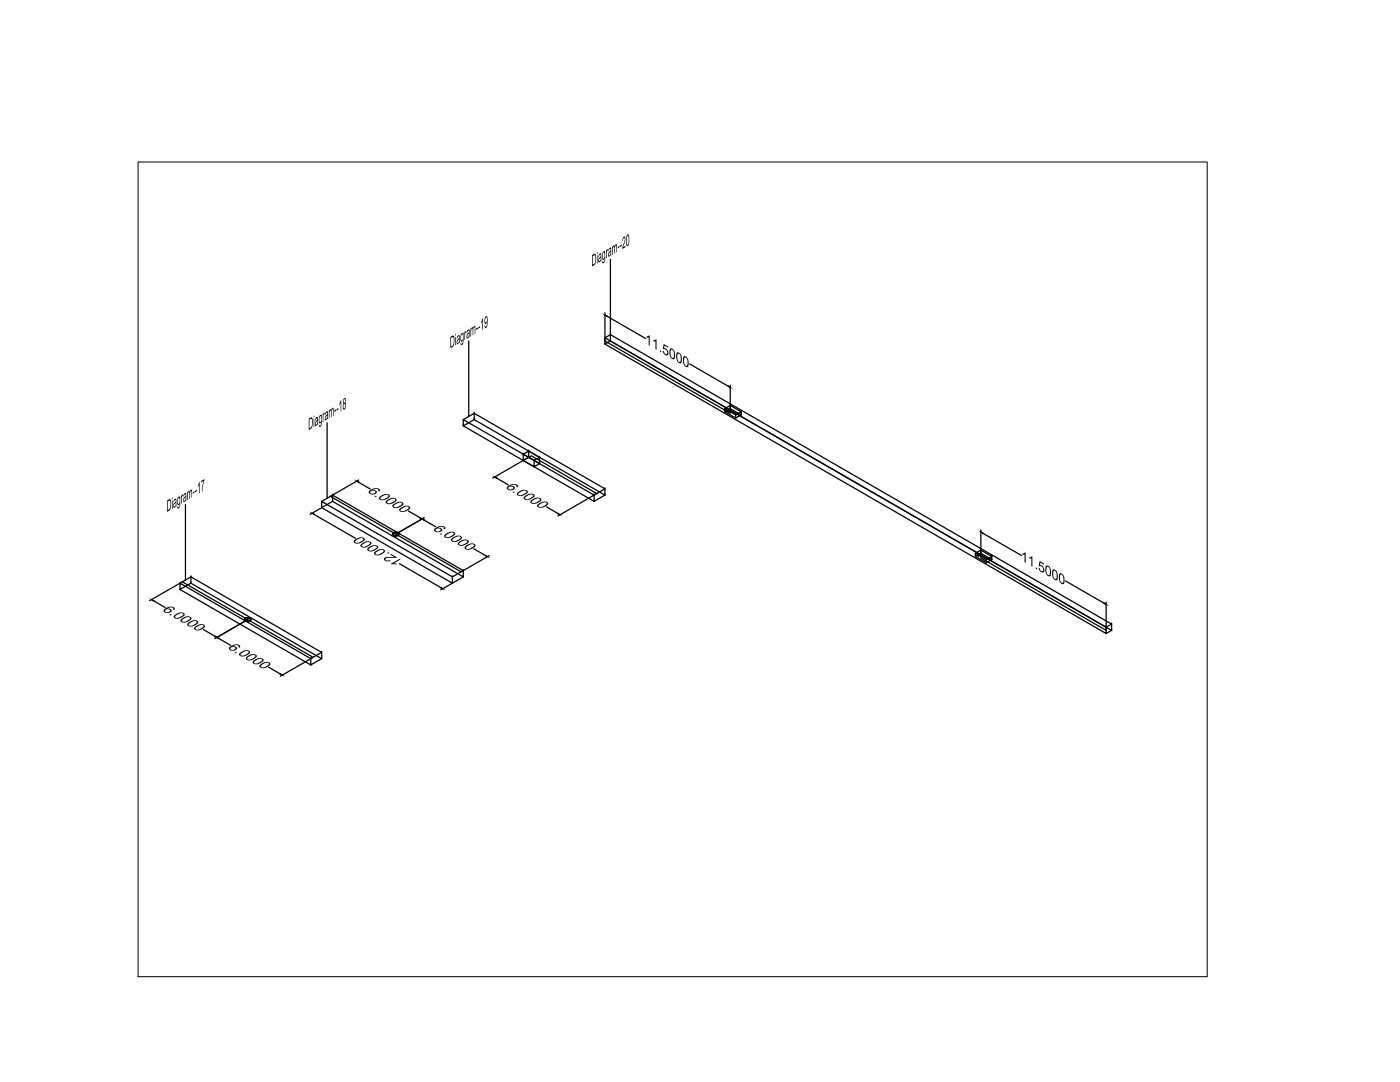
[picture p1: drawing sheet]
<svg xmlns="http://www.w3.org/2000/svg" width="279mm" height="216mm" viewBox="0 0 279 216" stroke-linecap="round" stroke-linejoin="round" font-family="sans-serif">
<!-- layer: objetc outline -->
<g fill="none" stroke="#000" stroke-width=".25">
<path d="M120.7 67.4l100.1 57.8v1.2l-100.1-57.7zM120.7 68.7h.1M121.8 66.8h.1M121.8 68h.1M121.8 68l-1.1 .7M121.8 66.8l-1.1 .6M66.4 98.8h.1M66.4 98.8l-2.2 1.2M92.5 83.7l26.1 15.1v1.2l-26.1-15zM92.5 85h.1M94.6 82.5h.1M94.6 83.7h.1"/>
<path d="M94.6 83.7l-2.1 1.3M94.6 82.5l-2.1 1.2M118.6 98.8l2.1-1.3v1.3l-2.1 1.2M118.6 98.8h.1M120.7 97.5l-26.1-15v1.2l26.1 15.1M120.7 97.5h.1M120.7 98.8h.1M35.9 116.4l26.1 15v1.3l-26.1-15.1zM35.9 117.6h.1M38.1 115.1h.1M38.1 116.4h.1M38.1 116.4l-2.2 1.2"/>
<path d="M38.1 115.1l-2.2 1.3M64.2 100l26.1 15.1v1.3l-26.1-15.1zM64.2 101.3h.1M66.4 100h.1M66.4 100l-2.2 1.3M90.3 115.1l2.2-1.2v1.2l-2.2 1.3M90.3 115.1h.1M90.3 116.4h.1M92.5 113.9l-26.1-15.1v1.2l26.1 15.1M92.5 113.9h.1M92.5 115.1h.1M118.6 100h.1"/>
<path d="M62 131.4l2.2-1.2v1.2l-2.2 1.3M62 131.4h.1M62 132.7h.1M64.2 130.2l-26.1-15.1v1.3l26.1 15M64.2 130.2h.1M64.2 131.4h.1M220.8 125.2l1-.7v1.3l-1 .6M220.8 125.2h.1M220.8 126.4h.1M221.8 124.5l-100-57.7v1.2l100 57.8M221.8 124.5h.1M221.8 125.8h.1"/>
</g>
<!-- layer: dim -->
<g fill="none" stroke="#000" stroke-width=".25">
<path d="M120.7 62.4v5.5M121.1 63.1l7.7 4.4M137.6 72.6l7.7 4.5M145.7 76.8v5.5M71.6 96.2l2.3 1.4M71.6 95.8l-5.5 3.2M99.1 95.4l2.3 1.3M105.9 91l-7.6 4.4M119 98.6l-7.6 4.3M30.6 119.9l2.4 1.3M36.3 116.2l-6.5 3.7M62.7 102.6l8.2 4.8"/>
<path d="M64.1 101.4l-2.2 1.2M79.7 112.5l8.3 4.7M81.5 102l2.3 1.3M84.6 103.3l-5.5 3.2M84.6 103.8l2.3 1.3M90.2 116.4l-2.2 1.3M94.6 109.5l2.3 1.4M97.7 110.9l-5.5 3.1M109.1 101.1l2.3 1.4M195.8 105.7v5.5M196.1 106.4l7.8 4.4M212.7 115.9l7.7 4.5"/>
<path d="M40.6 125.6l2.3 1.4M43.7 127.4l2.3 1.3M49.3 123.7l-6.4 3.7M53.6 133.1l2.3 1.4M62.3 131.2l-6.4 3.7M220.8 120.2v5.4"/>
</g>
<g fill="#000" stroke="#000" stroke-width=".2">
<path d="M120.7 62.9l.4 .1v.2zM145.3 77l.4 .3-.4-.2zM71.2 96l.4 .2-.1 .1zM98.7 95.2l.5 .2h-.1zM30.2 119.6l.5 .2-.1 .1zM62.3 102.4l.4 .2-.1 .1zM83.8 103.3h.1l.3 .2zM84.2 103.5l.5 .2-.1 .1zM87.9 117.3l.1-.1 .4 .3zM96.8 110.9l.1-.1 .4 .3zM111.3 102.5l.1-.1 .4 .3zM195.8 106.2l.3 .1v.2z"/>
<path d="M42.8 127l.2-.1 .3 .3zM43.3 127.2l.4 .2h-.1zM55.9 134.5h.1l.3 .2zM220.4 120.3l.4 .3-.4-.1z"/>
</g>
<!-- layer: holes -->
<g fill="none" stroke="#000" stroke-width=".25">
<path d="M120.7 68l25 14.5M65.9 99l26.1 15.1M104.4 90.6l1.1-.6v1.3l-1.1 .6M104.4 90.6l2.2 1.3v1.2l-2.2-1.2zM104.4 90.6h.1M104.4 91.9h.1M105.5 90l2.2 1.3v1.2l-2.2-1.2M105.5 90h.1M105.5 91.3h.1M106 90.9l13.1 7.6M106.6 91.9h.1M106.6 93.1h.1"/>
<path d="M107.7 91.3h.1M107.7 92.5h.1M107.7 91.3l-1.1 .6M107.7 92.5l-1.1 .6M144.6 81.5l2.2 1.3v.6l-2.2-1.2zM144.6 82.2h.1M145.7 80.9h.1M145.7 81.5h.1M145.7 81.5l-1.1 .7M145.7 80.9l-1.1 .6M145.7 81.8l-.5 .4M146.8 82.8l1.1-.6v.6l-1.1 .6"/>
<path d="M146.8 82.8h.1M146.8 83.4h.1M147.9 82.2l-2.2-1.3v.6l2.2 1.3M147.9 82.2h.1M147.9 82.8h.1M36.4 116.1l26.1 15.1M194.7 110.4l2.1 1.3v.6l-2.1-1.3zM194.7 111h.1M195.8 109.8h.1M195.8 110.4h.1M195.8 111.3l25 14.5M195.8 110.4l-1.1 .6"/>
<path d="M195.8 109.8l-1.1 .6M195.8 110.7l-.6 .3M196.8 111.7l1.1-.7v.7l-1.1 .6M196.8 111.7h.1M196.8 112.3h.1M197.9 111l-2.1-1.2v.6l2.1 1.3M197.9 111h.1M197.9 111.7h.1M48.9 123.7h.1M48.9 123.5a.62 .62 0 0 1 1.1 .2 .62 .62 0 0 1-1.1-.2zM49 123.4a.71 .71 0 0 1 1.1 .3 .71 .71 0 0 1-.7 .3 .71 .71 0 0 1-.6-.5zM49 123.4a.67 .67 0 0 1 1 .4 .66 .66 0 0 1-.6 .2 .66 .66 0 0 1-.6-.4z"/>
<path d="M49 123.3a.67 .67 0 0 1 1 .4 .66 .66 0 0 1-.6 .3 .66 .66 0 0 1-.6-.5zM49.4 123.3h.1M49.5 123.9h.1M50 123.6h.1"/>
</g>
<!-- layer: text -->
<path d="M121.8 51.7v15.1M93.5 68v15.1M65.3 84.4v15M37 100.7v15" fill="none" stroke="#000" stroke-width=".25"/>
<!-- layer: holes -->
<path d="M27.6 32.3h213.3v162.6h-213.3z" fill="none" stroke="#000" stroke-width=".2"/>
<g font-size="3.5">
<text x="118.1" y="53.2" transform="rotate(-30 118.1 53.2)">Diagram--20</text>
<text x="89.8" y="69.5" transform="rotate(-30 89.8 69.5)">Diagram--19</text>
<text x="61.5" y="85.9" transform="rotate(-30 61.5 85.9)">Diagram--18</text>
<text x="33.2" y="102.2" transform="rotate(-30 33.2 102.2)">Diagram--17</text>
</g>
<g font-size="3.1">
<text x="128.8" y="68.5" transform="rotate(30 128.8 68.5)">11.5000</text>
<text x="73.1" y="98.1" transform="rotate(30 73.1 98.1)">6.0000</text>
<text x="100.7" y="97.3" transform="rotate(30 100.7 97.3)">6.0000</text>
<text x="86.2" y="105.7" transform="rotate(30 86.2 105.7)">6.0000</text>
<text x="80.6" y="112" transform="rotate(-150 80.6 112)">12.0000</text>
<text x="203.8" y="111.8" transform="rotate(30 203.8 111.8)">11.5000</text>
<text x="32.2" y="121.8" transform="rotate(30 32.2 121.8)">6.0000</text>
<text x="45.3" y="129.3" transform="rotate(30 45.3 129.3)">6.0000</text>
</g>
</svg>
